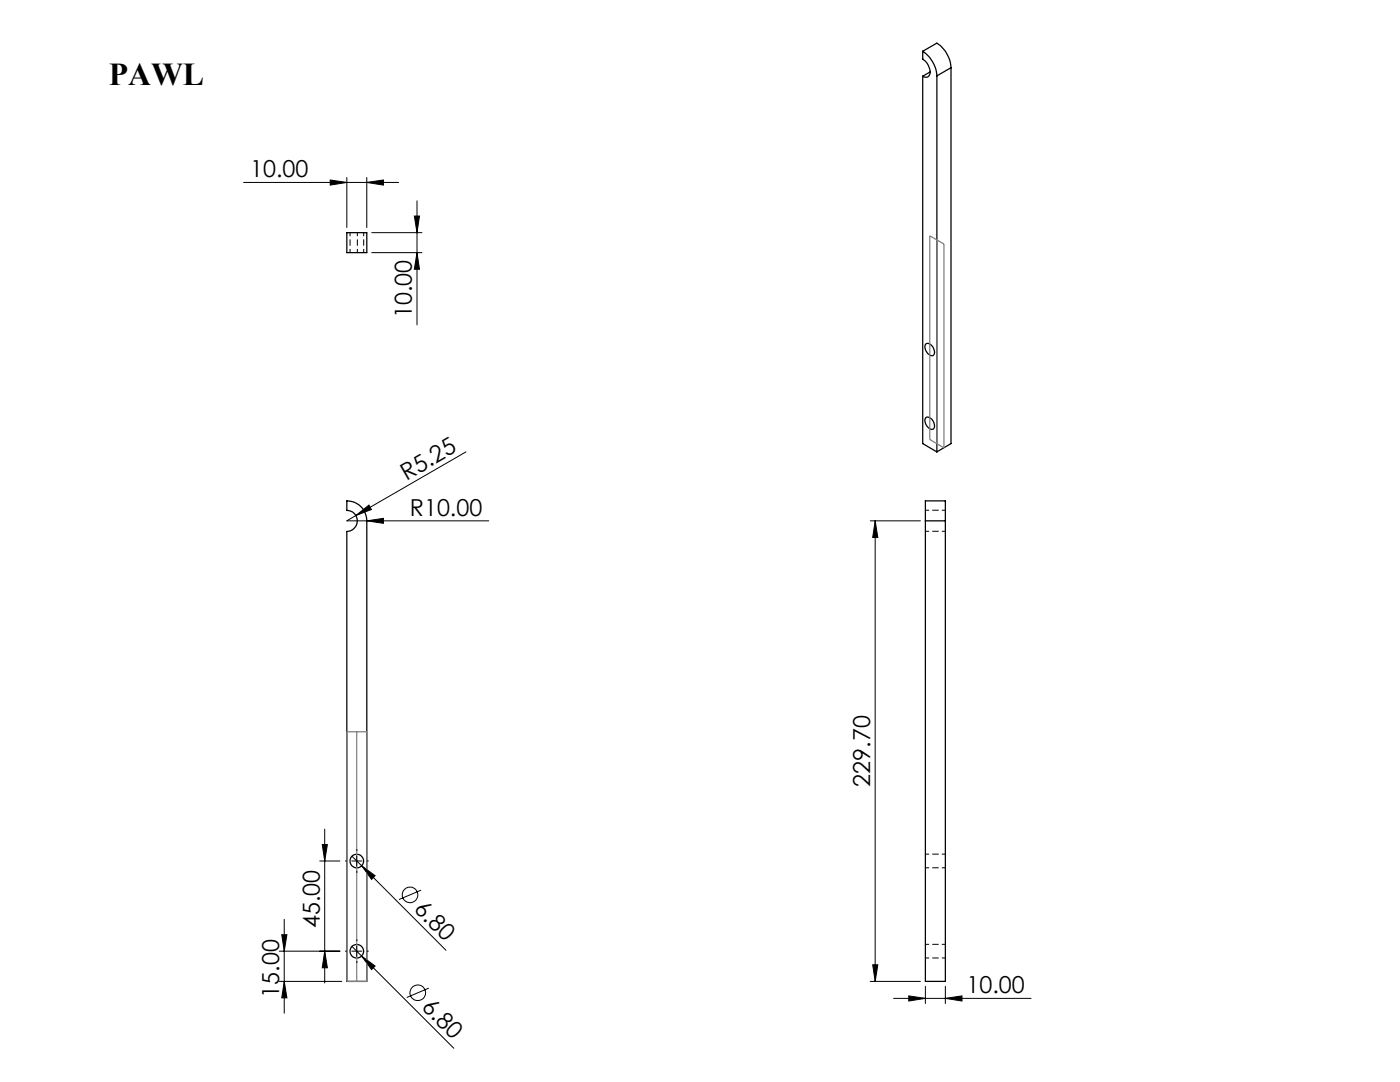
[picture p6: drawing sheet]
<svg xmlns="http://www.w3.org/2000/svg" width="279mm" height="216mm" viewBox="0 0 279 216" stroke-linecap="round" stroke-linejoin="round" font-family="sans-serif">
<g fill="none" stroke="#000" stroke-width=".25">
<path d="M184.1 10.2a6.4 6.4 0 0 1 2.9 4.9M184.1 10.2l2.9-1.6a6.4 6.4 0 0 1 2.8 4.9M184.1 10.2v1.6a2.98 2.98 0 0 1 1.4 3.2l-.6 .4-.8-.2M184.1 15.2v73.3l2.9 1.7M185.6 14.4l-1.5 .8M187 15.1v75.1M189.8 13.5l-2.8 1.6M189.8 13.5v75l-2.8 1.7M69.2 46.4h4v4h-4zM184.8 68.6a1.5 1.5 0 0 1 1.7 1.7 .62 .62 0 0 1-.4 .7 .62 .62 0 0 1-.8-.3 1.66 1.66 0 0 1-.5-2.1zM69.2 99.9a4 4 0 0 1 4 4v91.9h-4v-89.8a2.1 2.1 0 0 0 2.1-2.1 2.1 2.1 0 0 0-2.1-2.1zM184.8 83.3a1.54 1.54 0 0 1 1.6 2.1 .89 .89 0 0 1-1.4-.4l-.4-1.1z"/>
<path d="M184.7 103.9v-4h4v4M184.7 103.9v91.9h4v-91.9M184.7 103.9h4"/>
<circle cx="71.2" cy="171.8" r="1.36"/>
<circle cx="71.2" cy="189.8" r="1.36"/>
</g>
<path d="M69.9 46.4v4M71.3 50.4v-4M72.6 50.4v-4M188.7 101.8h-4M188.7 106h-4M184.7 173.2h4M188.7 170.4h-4M184.7 191.2h4M188.7 188.4h-4" fill="none" stroke="#000" stroke-width=".2" stroke-dasharray="1.3 .6" stroke-dashoffset=".5" stroke-linecap="butt"/>
<g fill="none" stroke="#000" stroke-width=".2">
<path d="M48.6 36.4h31M65.9 35.9l3.3 .5-3.3 .5zM69.2 35.4v10M73.2 36.4l3.3-.5v1zM73.2 35.4v10M74.2 50.4h10M74.2 46.4h10M82.7 43.1h1l-.5 3.3zM83.2 50.4l.5 3.3h-1zM83.2 40.1v24.7M93 90.2l-22 12.7M71 102.9l2.6-2.1 .5 .9z"/>
<path d="M71 102.9l-1.8 1h28.3M73.2 103.9l3.3-.5v1zM173.7 103.9h10M174.7 103.9v91.9M174.7 103.9l.5 3.3h-1zM63.8 171.8h4M64.3 168.5h1l-.5 3.3zM64.8 165.5v30.6M70.2 171.8h2M70.2 170.9l2 1.9M71.2 170.8v2M72.2 172.8l2.7 1.9-.7 .8z"/>
<path d="M72.2 172.8l16.8 16.8M84 177.6l-4.4 1.9M55.7 189.8h12.1M55.7 195.8h12.5M56.2 186.5h1.1l-.6 3.3zM56.7 195.8l.6 3.3h-1.1zM56.7 183.4v18.8M64.8 189.8l.5 3.3h-1zM70.2 189.8h2M70.2 188.8l20.4 20.4M71.2 188.8v2M72.2 190.8l2.7 2-.7 .7z"/>
<path d="M85.6 197.2l-4.4 1.8M173.7 195.8h10M174.2 192.5h1l-.5 3.3zM178.3 199.2h27.5M181.4 198.7l3.3 .5-3.3 .5zM184.7 196.8v3.4M188.7 199.2l3.3-.5v1zM188.7 196.8v3.4"/>
<circle cx="81.8" cy="178.6" r="1.57"/>
<circle cx="83.4" cy="198.1" r="1.57"/>
</g>
<path d="M185.6 47.1l2.8 1.6v40.7l-2.8-1.7zM187 47.9v40.6M69.2 146h4v49.8h-4zM71.2 146v49.8" fill="none" stroke="#808080" stroke-width=".25"/>
<path d="M69.2 171.8h-.3M71.2 169.8v-.4M71.2 173.8v.4M73.2 171.8h.4M69.2 189.8h-.3M71.2 187.8v-.4M71.2 191.8v.4M73.2 189.8h.4" fill="none" stroke="#000" stroke-width=".2" stroke-dasharray="15.2 1.3 1.3 1.3" stroke-linecap="butt"/>
<g fill="#000">
<path d="M71 102.9l2.6-2.1 .5 .9zM73.2 103.9l3.3-.5v1zM72.2 172.8l2.7 1.9-.7 .8zM72.2 190.8l2.7 2-.7 .7z"/>
<path d="M73.2 36.4l3.3-.5v1zM65.9 35.9l3.3 .5-3.3 .5z"/>
<path d="M83.2 50.4l.5 3.3h-1zM82.7 43.1h1l-.5 3.3z"/>
<path d="M174.7 103.9l.5 3.3h-1zM174.2 192.5h1l-.5 3.3z"/>
<path d="M56.2 186.5h1.1l-.6 3.3zM56.7 195.8l.6 3.3h-1.1zM64.3 168.5h1l-.5 3.3zM64.8 189.8l.5 3.3h-1z"/>
<path d="M181.4 198.7l3.3 .5-3.3 .5zM188.7 199.2l3.3-.5v1z"/>
</g>
<text font-size="6.3" x="21.7" y="17">PAWL</text>
<g font-size="4.7">
<text x="49.9" y="35.4">10.00</text>
<text x="82.2" y="63.5" transform="rotate(-90 82.2 63.5)">10.00</text>
<text x="81.1" y="95.9" transform="rotate(-30 81.1 95.9)">R5.25</text>
<text x="81.8" y="102.9">R10.00</text>
<text x="173.7" y="157" transform="rotate(-90 173.7 157)">229.70</text>
<text x="63.8" y="185.2" transform="rotate(-90 63.8 185.2)">45.00</text>
<text x="82.5" y="181.6" transform="rotate(45 82.5 181.6)">6.80</text>
<text x="55.7" y="199.1" transform="rotate(-90 55.7 199.1)">15.00</text>
<text x="84" y="201.1" transform="rotate(45 84 201.1)">6.80</text>
<text x="192.9" y="198.2">10.00</text>
</g>
</svg>
